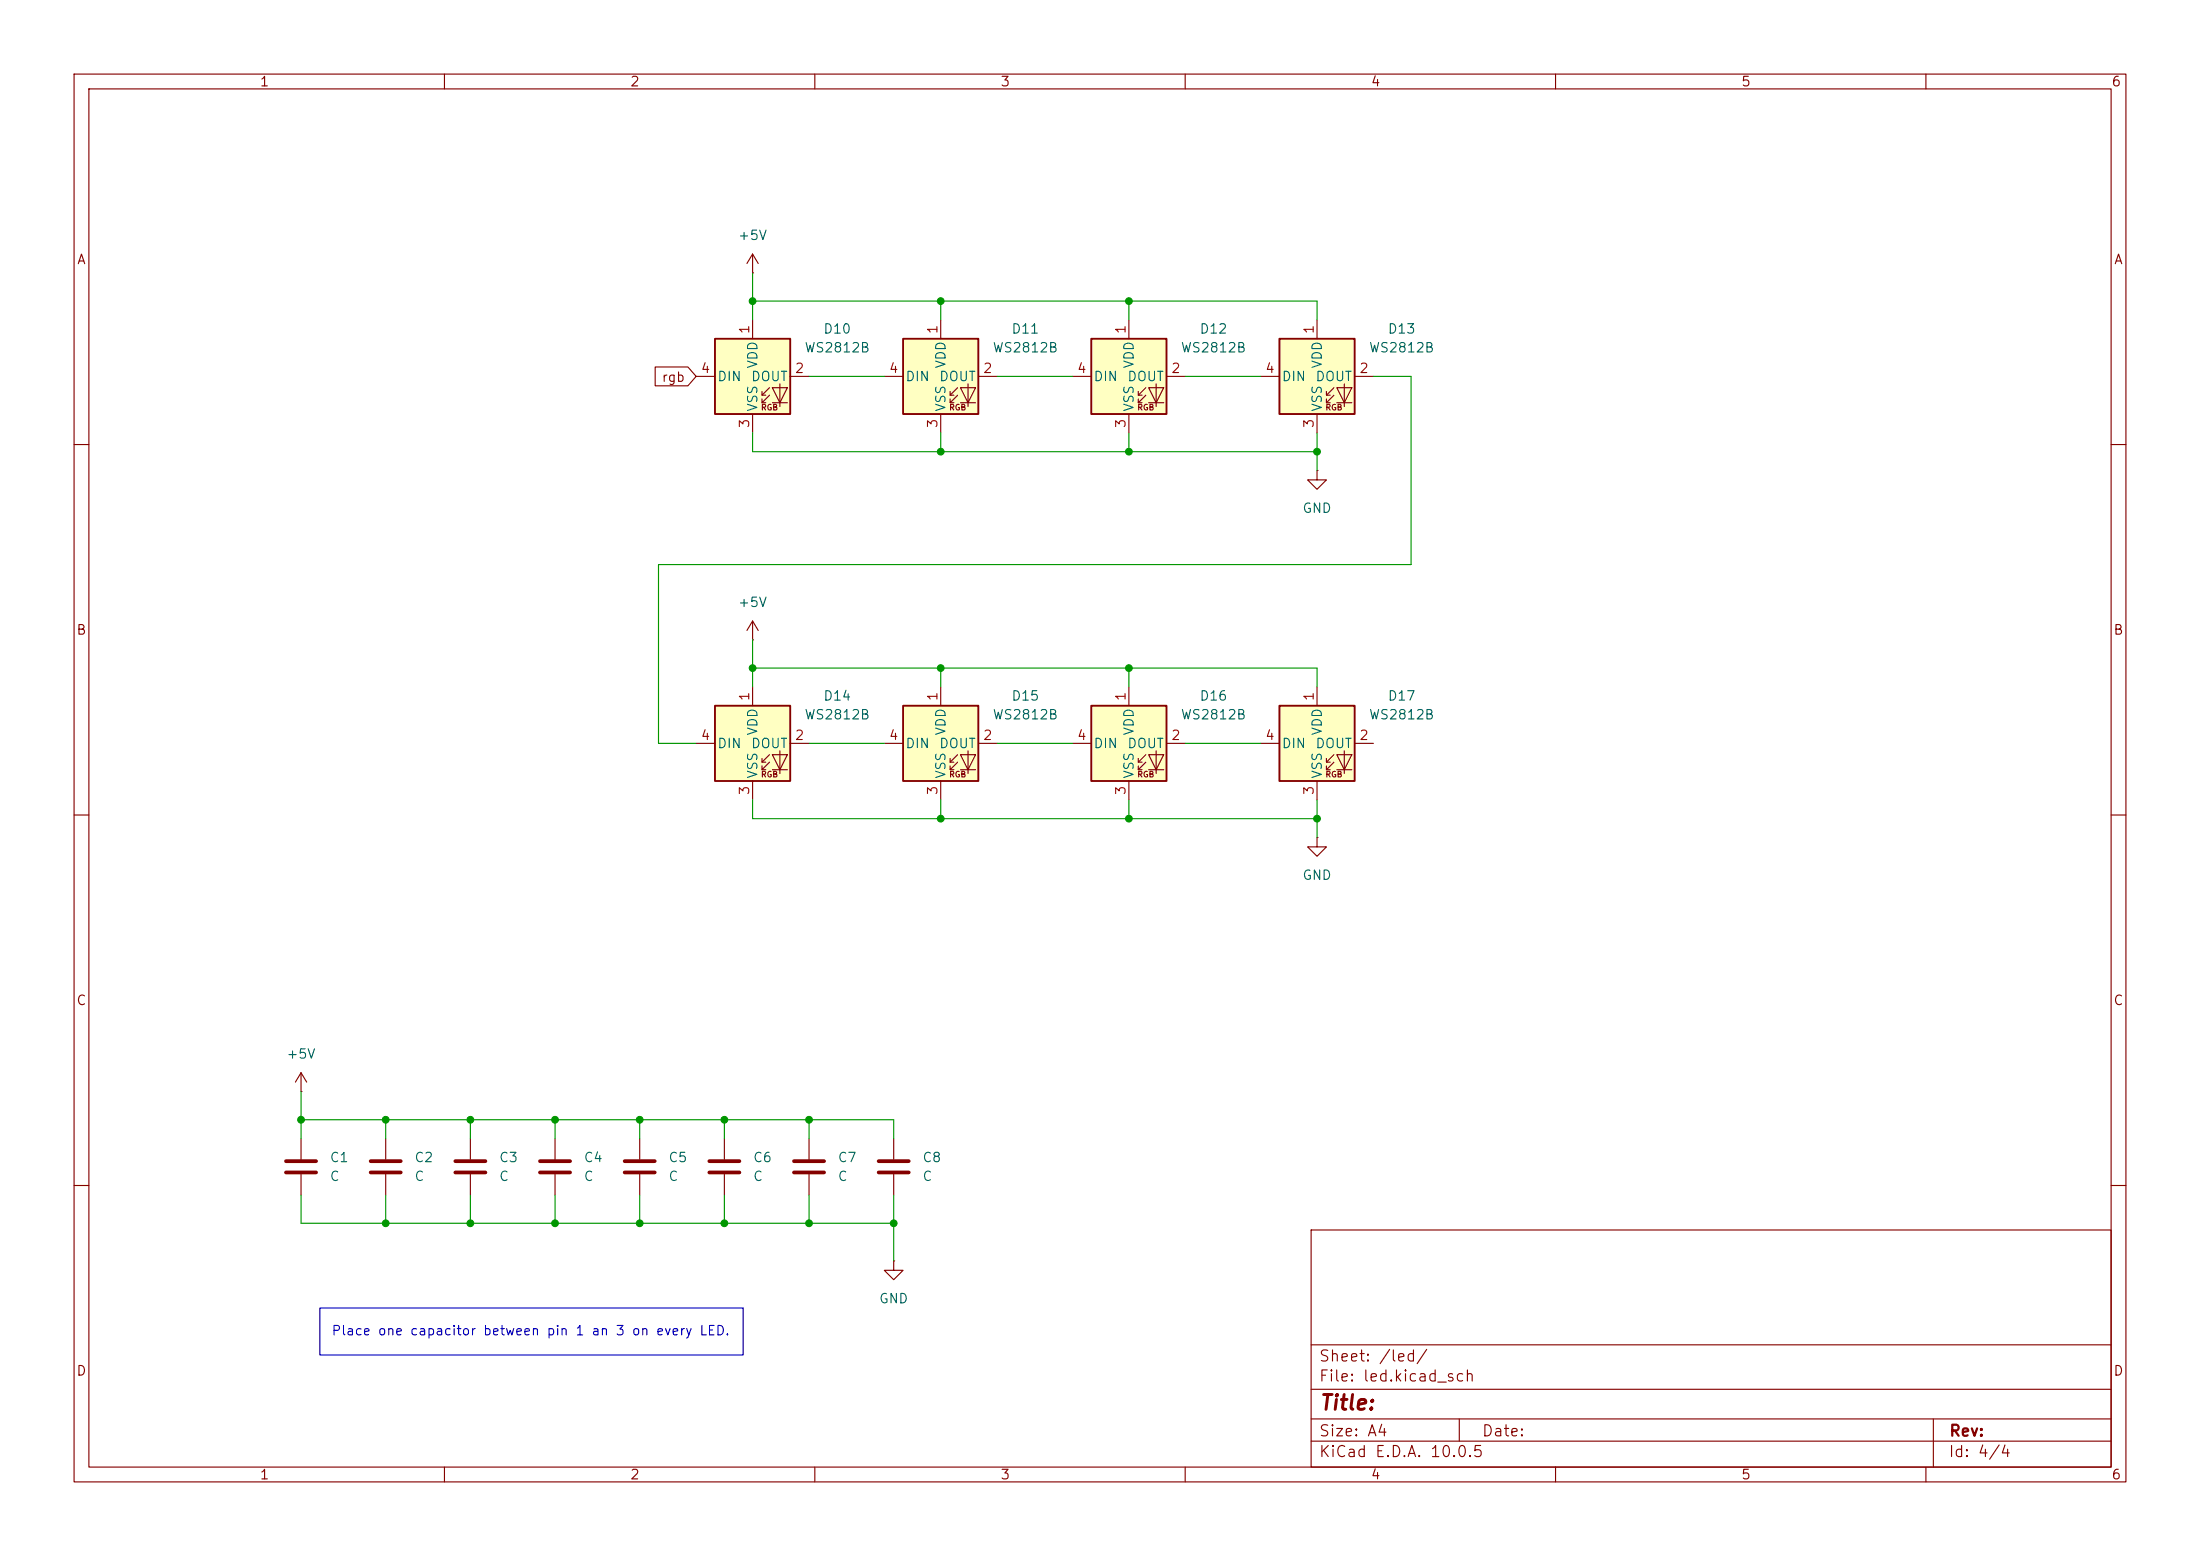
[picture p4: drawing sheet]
(kicad_sch
 (version 20260306)
 (generator "eeschema")
 (generator_version "10.0")
 (paper "A4")
 (lib_symbols
  (symbol "Device:C"
   (pin_numbers (hide yes))
   (pin_names
    (offset 0.254)) (exclude_from_sim no) (in_bom yes) (on_board yes)
   (in_pos_files yes)
   (duplicate_pin_numbers_are_jumpers no)
   (property "Reference" "C" (at 0.635 2.54 0) (show_name no) (do_not_autoplace no) (effects (font (size 1.27 1.27)) (justify left)))
   (property "Value" "C" (at 0.635 -2.54 0) (show_name no) (do_not_autoplace no) (effects (font (size 1.27 1.27)) (justify left)))
   (property "Footprint" "" (at 0.9652 -3.81 0) (show_name no) (do_not_autoplace no) (hide yes) (effects (font (size 1.27 1.27))))
   (property "Datasheet" "" (at 0 0 0) (show_name no) (do_not_autoplace no) (hide yes) (effects (font (size 1.27 1.27))))
   (property "Description" "Unpolarized capacitor" (at 0 0 0) (show_name no) (do_not_autoplace no) (hide yes) (effects (font (size 1.27 1.27))))
   (symbol "C_0_1"
    (polyline (pts (xy -2.032 0.762) (xy 2.032 0.762)) (stroke (width 0.508) (type default)) (fill (type none)))
    (polyline (pts (xy -2.032 -0.762) (xy 2.032 -0.762)) (stroke (width 0.508) (type default)) (fill (type none))))
   (symbol "C_1_1"
    (pin passive line (at 0 3.81 270) (length 2.794) (name "" (effects (font (size 1.27 1.27)))) (number "1" (effects (font (size 1.27 1.27)))))
    (pin passive line (at 0 -3.81 90) (length 2.794) (name "" (effects (font (size 1.27 1.27)))) (number "2" (effects (font (size 1.27 1.27))))))
   (embedded_fonts no))
  (symbol "LED:WS2812B"
   (pin_names
    (offset 0.254)) (exclude_from_sim no) (in_bom yes) (on_board yes)
   (in_pos_files yes)
   (duplicate_pin_numbers_are_jumpers no)
   (property "Reference" "D" (at 5.08 5.715 0) (show_name no) (do_not_autoplace no) (effects (font (size 1.27 1.27)) (justify right bottom)))
   (property "Value" "WS2812B" (at 1.27 -5.715 0) (show_name no) (do_not_autoplace no) (effects (font (size 1.27 1.27)) (justify left top)))
   (property "Footprint" "LED_SMD:LED_WS2812B_PLCC4_5.0x5.0mm_P3.2mm" (at 1.27 -7.62 0) (show_name no) (do_not_autoplace no) (hide yes) (effects (font (size 1.27 1.27)) (justify left top)))
   (property "Datasheet" "https://cdn-shop.adafruit.com/datasheets/WS2812B.pdf" (at 2.54 -9.525 0) (show_name no) (do_not_autoplace no) (hide yes) (effects (font (size 1.27 1.27)) (justify left top)))
   (property "Description" "RGB LED with integrated controller" (at 0 0 0) (show_name no) (do_not_autoplace no) (hide yes) (effects (font (size 1.27 1.27))))
   (symbol "WS2812B_0_0"
    (text "RGB" (at 2.286 -4.191 0) (effects (font (size 0.762 0.762)))))
   (symbol "WS2812B_0_1"
    (polyline (pts (xy 1.27 -2.54) (xy 1.778 -2.54)) (stroke (width 0) (type default)) (fill (type none)))
    (polyline (pts (xy 1.27 -3.556) (xy 1.778 -3.556)) (stroke (width 0) (type default)) (fill (type none)))
    (polyline (pts (xy 2.286 -1.524) (xy 1.27 -2.54) (xy 1.27 -2.032)) (stroke (width 0) (type default)) (fill (type none)))
    (polyline (pts (xy 2.286 -2.54) (xy 1.27 -3.556) (xy 1.27 -3.048)) (stroke (width 0) (type default)) (fill (type none)))
    (polyline (pts (xy 3.683 -1.016) (xy 3.683 -3.556) (xy 3.683 -4.064)) (stroke (width 0) (type default)) (fill (type none)))
    (polyline (pts (xy 4.699 -1.524) (xy 2.667 -1.524) (xy 3.683 -3.556) (xy 4.699 -1.524)) (stroke (width 0) (type default)) (fill (type none)))
    (polyline (pts (xy 4.699 -3.556) (xy 2.667 -3.556)) (stroke (width 0) (type default)) (fill (type none)))
    (rectangle (start 5.08 5.08) (end -5.08 -5.08) (stroke (width 0.254) (type default)) (fill (type background))))
   (symbol "WS2812B_1_1"
    (pin power_in line (at 0 7.62 270) (length 2.54) (name "VDD" (effects (font (size 1.27 1.27)))) (number "1" (effects (font (size 1.27 1.27)))))
    (pin output line (at 7.62 0 180) (length 2.54) (name "DOUT" (effects (font (size 1.27 1.27)))) (number "2" (effects (font (size 1.27 1.27)))))
    (pin power_in line (at 0 -7.62 90) (length 2.54) (name "VSS" (effects (font (size 1.27 1.27)))) (number "3" (effects (font (size 1.27 1.27)))))
    (pin input line (at -7.62 0 0) (length 2.54) (name "DIN" (effects (font (size 1.27 1.27)))) (number "4" (effects (font (size 1.27 1.27))))))
   (embedded_fonts no))
  (symbol "power:+5V"
   (power global)
   (pin_numbers (hide yes))
   (pin_names
    (offset 0) (hide yes)) (exclude_from_sim no) (in_bom yes) (on_board yes)
   (in_pos_files yes)
   (duplicate_pin_numbers_are_jumpers no)
   (property "Reference" "#PWR" (at 0 -3.81 0) (show_name no) (do_not_autoplace no) (hide yes) (effects (font (size 1.27 1.27))))
   (property "Value" "+5V" (at 0 3.556 0) (show_name no) (do_not_autoplace no) (effects (font (size 1.27 1.27))))
   (property "Footprint" "" (at 0 0 0) (show_name no) (do_not_autoplace no) (hide yes) (effects (font (size 1.27 1.27))))
   (property "Datasheet" "" (at 0 0 0) (show_name no) (do_not_autoplace no) (hide yes) (effects (font (size 1.27 1.27))))
   (property "Description" "Power symbol creates a global label with name \"+5V\"" (at 0 0 0) (show_name no) (do_not_autoplace no) (hide yes) (effects (font (size 1.27 1.27))))
   (symbol "+5V_0_1"
    (polyline (pts (xy -0.762 1.27) (xy 0 2.54)) (stroke (width 0) (type default)) (fill (type none)))
    (polyline (pts (xy 0 2.54) (xy 0.762 1.27)) (stroke (width 0) (type default)) (fill (type none)))
    (polyline (pts (xy 0 0) (xy 0 2.54)) (stroke (width 0) (type default)) (fill (type none))))
   (symbol "+5V_1_1"
    (pin power_in line (at 0 0 90) (length 0) (name "" (effects (font (size 1.27 1.27)))) (number "1" (effects (font (size 1.27 1.27))))))
   (embedded_fonts no))
  (symbol "power:GND"
   (power global)
   (pin_numbers (hide yes))
   (pin_names
    (offset 0) (hide yes)) (exclude_from_sim no) (in_bom yes) (on_board yes)
   (in_pos_files yes)
   (duplicate_pin_numbers_are_jumpers no)
   (property "Reference" "#PWR" (at 0 -6.35 0) (show_name no) (do_not_autoplace no) (hide yes) (effects (font (size 1.27 1.27))))
   (property "Value" "GND" (at 0 -3.81 0) (show_name no) (do_not_autoplace no) (effects (font (size 1.27 1.27))))
   (property "Footprint" "" (at 0 0 0) (show_name no) (do_not_autoplace no) (hide yes) (effects (font (size 1.27 1.27))))
   (property "Datasheet" "" (at 0 0 0) (show_name no) (do_not_autoplace no) (hide yes) (effects (font (size 1.27 1.27))))
   (property "Description" "Power symbol creates a global label with name \"GND\" , ground" (at 0 0 0) (show_name no) (do_not_autoplace no) (hide yes) (effects (font (size 1.27 1.27))))
   (symbol "GND_0_1"
    (polyline (pts (xy 0 0) (xy 0 -1.27) (xy 1.27 -1.27) (xy 0 -2.54) (xy -1.27 -1.27) (xy 0 -1.27)) (stroke (width 0) (type default)) (fill (type none))))
   (symbol "GND_1_1"
    (pin power_in line (at 0 0 270) (length 0) (name "" (effects (font (size 1.27 1.27)))) (number "1" (effects (font (size 1.27 1.27))))))
   (embedded_fonts no)))
 (rectangle
  (start 43.18 176.53)
  (end 100.33 182.88)
  (stroke (width 0) (type default))
  (fill (type none)))
 (text "Place one capacitor between pin 1 an 3 on every LED. "
  (exclude_from_sim no)
  (at 72.136 179.832 0)
  (effects (font (size 1.27 1.27))))
 (junction
  (at 120.65 165.1)
  (diameter 0)
  (color 0 0 0 0))
 (junction
  (at 74.93 165.1)
  (diameter 0)
  (color 0 0 0 0))
 (junction
  (at 127 110.49)
  (diameter 0)
  (color 0 0 0 0))
 (junction
  (at 152.4 60.96)
  (diameter 0)
  (color 0 0 0 0))
 (junction
  (at 63.5 151.13)
  (diameter 0)
  (color 0 0 0 0))
 (junction
  (at 152.4 110.49)
  (diameter 0)
  (color 0 0 0 0))
 (junction
  (at 101.6 90.17)
  (diameter 0)
  (color 0 0 0 0))
 (junction
  (at 63.5 165.1)
  (diameter 0)
  (color 0 0 0 0))
 (junction
  (at 97.79 151.13)
  (diameter 0)
  (color 0 0 0 0))
 (junction
  (at 40.64 151.13)
  (diameter 0)
  (color 0 0 0 0))
 (junction
  (at 109.22 165.1)
  (diameter 0)
  (color 0 0 0 0))
 (junction
  (at 127 60.96)
  (diameter 0)
  (color 0 0 0 0))
 (junction
  (at 152.4 40.64)
  (diameter 0)
  (color 0 0 0 0))
 (junction
  (at 101.6 40.64)
  (diameter 0)
  (color 0 0 0 0))
 (junction
  (at 86.36 165.1)
  (diameter 0)
  (color 0 0 0 0))
 (junction
  (at 109.22 151.13)
  (diameter 0)
  (color 0 0 0 0))
 (junction
  (at 127 90.17)
  (diameter 0)
  (color 0 0 0 0))
 (junction
  (at 86.36 151.13)
  (diameter 0)
  (color 0 0 0 0))
 (junction
  (at 152.4 90.17)
  (diameter 0)
  (color 0 0 0 0))
 (junction
  (at 52.07 165.1)
  (diameter 0)
  (color 0 0 0 0))
 (junction
  (at 177.8 110.49)
  (diameter 0)
  (color 0 0 0 0))
 (junction
  (at 177.8 60.96)
  (diameter 0)
  (color 0 0 0 0))
 (junction
  (at 127 40.64)
  (diameter 0)
  (color 0 0 0 0))
 (junction
  (at 74.93 151.13)
  (diameter 0)
  (color 0 0 0 0))
 (junction
  (at 52.07 151.13)
  (diameter 0)
  (color 0 0 0 0))
 (junction
  (at 97.79 165.1)
  (diameter 0)
  (color 0 0 0 0))
 (wire
  (pts (xy 40.64 165.1) (xy 40.64 161.29))
  (stroke (width 0) (type default)))
 (wire
  (pts (xy 127 90.17) (xy 101.6 90.17))
  (stroke (width 0) (type default)))
 (wire
  (pts (xy 120.65 165.1) (xy 120.65 170.18))
  (stroke (width 0) (type default)))
 (wire
  (pts (xy 177.8 40.64) (xy 177.8 43.18))
  (stroke (width 0) (type default)))
 (wire
  (pts (xy 101.6 60.96) (xy 101.6 58.42))
  (stroke (width 0) (type default)))
 (wire
  (pts (xy 109.22 50.8) (xy 119.38 50.8))
  (stroke (width 0) (type default)))
 (wire
  (pts (xy 134.62 50.8) (xy 144.78 50.8))
  (stroke (width 0) (type default)))
 (wire
  (pts (xy 52.07 165.1) (xy 40.64 165.1))
  (stroke (width 0) (type default)))
 (wire
  (pts (xy 185.42 50.8) (xy 190.5 50.8))
  (stroke (width 0) (type default)))
 (wire
  (pts (xy 63.5 165.1) (xy 63.5 161.29))
  (stroke (width 0) (type default)))
 (wire
  (pts (xy 101.6 110.49) (xy 101.6 107.95))
  (stroke (width 0) (type default)))
 (wire
  (pts (xy 152.4 60.96) (xy 127 60.96))
  (stroke (width 0) (type default)))
 (wire
  (pts (xy 52.07 151.13) (xy 63.5 151.13))
  (stroke (width 0) (type default)))
 (wire
  (pts (xy 101.6 90.17) (xy 101.6 92.71))
  (stroke (width 0) (type default)))
 (wire
  (pts (xy 101.6 40.64) (xy 101.6 43.18))
  (stroke (width 0) (type default)))
 (wire
  (pts (xy 152.4 40.64) (xy 152.4 43.18))
  (stroke (width 0) (type default)))
 (wire
  (pts (xy 127 60.96) (xy 127 58.42))
  (stroke (width 0) (type default)))
 (wire
  (pts (xy 74.93 165.1) (xy 74.93 161.29))
  (stroke (width 0) (type default)))
 (wire
  (pts (xy 152.4 90.17) (xy 127 90.17))
  (stroke (width 0) (type default)))
 (wire
  (pts (xy 63.5 151.13) (xy 63.5 153.67))
  (stroke (width 0) (type default)))
 (wire
  (pts (xy 109.22 151.13) (xy 109.22 153.67))
  (stroke (width 0) (type default)))
 (wire
  (pts (xy 109.22 165.1) (xy 120.65 165.1))
  (stroke (width 0) (type default)))
 (wire
  (pts (xy 127 110.49) (xy 101.6 110.49))
  (stroke (width 0) (type default)))
 (wire
  (pts (xy 160.02 100.33) (xy 170.18 100.33))
  (stroke (width 0) (type default)))
 (wire
  (pts (xy 86.36 151.13) (xy 86.36 153.67))
  (stroke (width 0) (type default)))
 (wire
  (pts (xy 120.65 151.13) (xy 120.65 153.67))
  (stroke (width 0) (type default)))
 (wire
  (pts (xy 127 60.96) (xy 101.6 60.96))
  (stroke (width 0) (type default)))
 (wire
  (pts (xy 127 92.71) (xy 127 90.17))
  (stroke (width 0) (type default)))
 (wire
  (pts (xy 40.64 151.13) (xy 52.07 151.13))
  (stroke (width 0) (type default)))
 (wire
  (pts (xy 86.36 165.1) (xy 86.36 161.29))
  (stroke (width 0) (type default)))
 (wire
  (pts (xy 177.8 60.96) (xy 152.4 60.96))
  (stroke (width 0) (type default)))
 (wire
  (pts (xy 97.79 165.1) (xy 86.36 165.1))
  (stroke (width 0) (type default)))
 (wire
  (pts (xy 152.4 60.96) (xy 152.4 58.42))
  (stroke (width 0) (type default)))
 (wire
  (pts (xy 134.62 100.33) (xy 144.78 100.33))
  (stroke (width 0) (type default)))
 (wire
  (pts (xy 190.5 50.8) (xy 190.5 76.2))
  (stroke (width 0) (type default)))
 (wire
  (pts (xy 74.93 165.1) (xy 63.5 165.1))
  (stroke (width 0) (type default)))
 (wire
  (pts (xy 109.22 151.13) (xy 120.65 151.13))
  (stroke (width 0) (type default)))
 (wire
  (pts (xy 109.22 100.33) (xy 119.38 100.33))
  (stroke (width 0) (type default)))
 (wire
  (pts (xy 152.4 110.49) (xy 127 110.49))
  (stroke (width 0) (type default)))
 (wire
  (pts (xy 40.64 151.13) (xy 40.64 153.67))
  (stroke (width 0) (type default)))
 (wire
  (pts (xy 88.9 100.33) (xy 93.98 100.33))
  (stroke (width 0) (type default)))
 (wire
  (pts (xy 127 40.64) (xy 152.4 40.64))
  (stroke (width 0) (type default)))
 (wire
  (pts (xy 63.5 151.13) (xy 74.93 151.13))
  (stroke (width 0) (type default)))
 (wire
  (pts (xy 127 110.49) (xy 127 107.95))
  (stroke (width 0) (type default)))
 (wire
  (pts (xy 177.8 58.42) (xy 177.8 60.96))
  (stroke (width 0) (type default)))
 (wire
  (pts (xy 86.36 165.1) (xy 74.93 165.1))
  (stroke (width 0) (type default)))
 (wire
  (pts (xy 97.79 151.13) (xy 97.79 153.67))
  (stroke (width 0) (type default)))
 (wire
  (pts (xy 120.65 161.29) (xy 120.65 165.1))
  (stroke (width 0) (type default)))
 (wire
  (pts (xy 40.64 147.32) (xy 40.64 151.13))
  (stroke (width 0) (type default)))
 (wire
  (pts (xy 101.6 40.64) (xy 127 40.64))
  (stroke (width 0) (type default)))
 (wire
  (pts (xy 190.5 76.2) (xy 88.9 76.2))
  (stroke (width 0) (type default)))
 (wire
  (pts (xy 97.79 165.1) (xy 97.79 161.29))
  (stroke (width 0) (type default)))
 (wire
  (pts (xy 177.8 110.49) (xy 152.4 110.49))
  (stroke (width 0) (type default)))
 (wire
  (pts (xy 177.8 110.49) (xy 177.8 113.03))
  (stroke (width 0) (type default)))
 (wire
  (pts (xy 63.5 165.1) (xy 52.07 165.1))
  (stroke (width 0) (type default)))
 (wire
  (pts (xy 152.4 110.49) (xy 152.4 107.95))
  (stroke (width 0) (type default)))
 (wire
  (pts (xy 177.8 92.71) (xy 177.8 90.17))
  (stroke (width 0) (type default)))
 (wire
  (pts (xy 101.6 86.36) (xy 101.6 90.17))
  (stroke (width 0) (type default)))
 (wire
  (pts (xy 177.8 90.17) (xy 152.4 90.17))
  (stroke (width 0) (type default)))
 (wire
  (pts (xy 152.4 40.64) (xy 177.8 40.64))
  (stroke (width 0) (type default)))
 (wire
  (pts (xy 177.8 107.95) (xy 177.8 110.49))
  (stroke (width 0) (type default)))
 (wire
  (pts (xy 177.8 60.96) (xy 177.8 63.5))
  (stroke (width 0) (type default)))
 (wire
  (pts (xy 109.22 165.1) (xy 97.79 165.1))
  (stroke (width 0) (type default)))
 (wire
  (pts (xy 101.6 36.83) (xy 101.6 40.64))
  (stroke (width 0) (type default)))
 (wire
  (pts (xy 86.36 151.13) (xy 97.79 151.13))
  (stroke (width 0) (type default)))
 (wire
  (pts (xy 74.93 151.13) (xy 86.36 151.13))
  (stroke (width 0) (type default)))
 (wire
  (pts (xy 52.07 151.13) (xy 52.07 153.67))
  (stroke (width 0) (type default)))
 (wire
  (pts (xy 152.4 92.71) (xy 152.4 90.17))
  (stroke (width 0) (type default)))
 (wire
  (pts (xy 109.22 161.29) (xy 109.22 165.1))
  (stroke (width 0) (type default)))
 (wire
  (pts (xy 160.02 50.8) (xy 170.18 50.8))
  (stroke (width 0) (type default)))
 (wire
  (pts (xy 97.79 151.13) (xy 109.22 151.13))
  (stroke (width 0) (type default)))
 (wire
  (pts (xy 127 40.64) (xy 127 43.18))
  (stroke (width 0) (type default)))
 (wire
  (pts (xy 52.07 165.1) (xy 52.07 161.29))
  (stroke (width 0) (type default)))
 (wire
  (pts (xy 88.9 76.2) (xy 88.9 100.33))
  (stroke (width 0) (type default)))
 (wire
  (pts (xy 74.93 151.13) (xy 74.93 153.67))
  (stroke (width 0) (type default)))
 (global_label "rgb"
  (shape input)
  (at 93.98 50.8 180)
  (fields_autoplaced yes)
  (effects (font (size 1.27 1.27)) (justify right))
  (property "Intersheetrefs" "${INTERSHEET_REFS}" (at 87.9106 50.8 0) (hide yes) (show_name no) (do_not_autoplace no) (effects (font (size 1.27 1.27)) (justify right))))
 (symbol
  (lib_id "LED:WS2812B")
  (at 127 50.8 0)
  (unit 1)
  (body_style 1)
  (exclude_from_sim no)
  (in_bom yes)
  (on_board yes)
  (in_pos_files yes)
  (dnp no)
  (fields_autoplaced yes)
  (property "Reference" "D11" (at 138.43 44.3798 0) (show_name no) (do_not_autoplace no) (effects (font (size 1.27 1.27))))
  (property "Value" "WS2812B" (at 138.43 46.9198 0) (show_name no) (do_not_autoplace no) (effects (font (size 1.27 1.27))))
  (property "Footprint" "LED_SMD:LED_WS2812B_PLCC4_5.0x5.0mm_P3.2mm" (at 128.27 58.42 0) (hide yes) (show_name no) (do_not_autoplace no) (effects (font (size 1.27 1.27)) (justify left top)))
  (property "Datasheet" "https://cdn-shop.adafruit.com/datasheets/WS2812B.pdf" (at 129.54 60.325 0) (hide yes) (show_name no) (do_not_autoplace no) (effects (font (size 1.27 1.27)) (justify left top)))
  (property "Description" "RGB LED with integrated controller" (at 127 50.8 0) (hide yes) (show_name no) (do_not_autoplace no) (effects (font (size 1.27 1.27))))
  (pin "4")
  (pin "3")
  (pin "1")
  (pin "2"))
 (symbol
  (lib_id "power:+5V")
  (at 40.64 147.32 0)
  (unit 1)
  (body_style 1)
  (exclude_from_sim no)
  (in_bom yes)
  (on_board yes)
  (in_pos_files yes)
  (dnp no)
  (fields_autoplaced yes)
  (property "Reference" "#PWR020" (at 40.64 151.13 0) (hide yes) (show_name no) (do_not_autoplace no) (effects (font (size 1.27 1.27))))
  (property "Value" "+5V" (at 40.64 142.24 0) (show_name no) (do_not_autoplace no) (effects (font (size 1.27 1.27))))
  (property "Footprint" "" (at 40.64 147.32 0) (hide yes) (show_name no) (do_not_autoplace no) (effects (font (size 1.27 1.27))))
  (property "Datasheet" "" (at 40.64 147.32 0) (hide yes) (show_name no) (do_not_autoplace no) (effects (font (size 1.27 1.27))))
  (property "Description" "Power symbol creates a global label with name \"+5V\"" (at 40.64 147.32 0) (hide yes) (show_name no) (do_not_autoplace no) (effects (font (size 1.27 1.27))))
  (pin "1"))
 (symbol
  (lib_id "Device:C")
  (at 52.07 157.48 0)
  (unit 1)
  (body_style 1)
  (exclude_from_sim no)
  (in_bom yes)
  (on_board yes)
  (in_pos_files yes)
  (dnp no)
  (fields_autoplaced yes)
  (property "Reference" "C2" (at 55.88 156.2099 0) (show_name no) (do_not_autoplace no) (effects (font (size 1.27 1.27)) (justify left)))
  (property "Value" "C" (at 55.88 158.7499 0) (show_name no) (do_not_autoplace no) (effects (font (size 1.27 1.27)) (justify left)))
  (property "Footprint" "Capacitor_SMD:C_0805_2012Metric_Pad1.18x1.45mm_HandSolder" (at 53.0352 161.29 0) (hide yes) (show_name no) (do_not_autoplace no) (effects (font (size 1.27 1.27))))
  (property "Datasheet" "" (at 52.07 157.48 0) (hide yes) (show_name no) (do_not_autoplace no) (effects (font (size 1.27 1.27))))
  (property "Description" "Unpolarized capacitor" (at 52.07 157.48 0) (hide yes) (show_name no) (do_not_autoplace no) (effects (font (size 1.27 1.27))))
  (pin "1")
  (pin "2"))
 (symbol
  (lib_id "power:GND")
  (at 177.8 63.5 0)
  (unit 1)
  (body_style 1)
  (exclude_from_sim no)
  (in_bom yes)
  (on_board yes)
  (in_pos_files yes)
  (dnp no)
  (fields_autoplaced yes)
  (property "Reference" "#PWR010" (at 177.8 69.85 0) (hide yes) (show_name no) (do_not_autoplace no) (effects (font (size 1.27 1.27))))
  (property "Value" "GND" (at 177.8 68.58 0) (show_name no) (do_not_autoplace no) (effects (font (size 1.27 1.27))))
  (property "Footprint" "" (at 177.8 63.5 0) (hide yes) (show_name no) (do_not_autoplace no) (effects (font (size 1.27 1.27))))
  (property "Datasheet" "" (at 177.8 63.5 0) (hide yes) (show_name no) (do_not_autoplace no) (effects (font (size 1.27 1.27))))
  (property "Description" "Power symbol creates a global label with name \"GND\" , ground" (at 177.8 63.5 0) (hide yes) (show_name no) (do_not_autoplace no) (effects (font (size 1.27 1.27))))
  (pin "1"))
 (symbol
  (lib_id "LED:WS2812B")
  (at 152.4 100.33 0)
  (unit 1)
  (body_style 1)
  (exclude_from_sim no)
  (in_bom yes)
  (on_board yes)
  (in_pos_files yes)
  (dnp no)
  (fields_autoplaced yes)
  (property "Reference" "D16" (at 163.83 93.9098 0) (show_name no) (do_not_autoplace no) (effects (font (size 1.27 1.27))))
  (property "Value" "WS2812B" (at 163.83 96.4498 0) (show_name no) (do_not_autoplace no) (effects (font (size 1.27 1.27))))
  (property "Footprint" "LED_SMD:LED_WS2812B_PLCC4_5.0x5.0mm_P3.2mm" (at 153.67 107.95 0) (hide yes) (show_name no) (do_not_autoplace no) (effects (font (size 1.27 1.27)) (justify left top)))
  (property "Datasheet" "https://cdn-shop.adafruit.com/datasheets/WS2812B.pdf" (at 154.94 109.855 0) (hide yes) (show_name no) (do_not_autoplace no) (effects (font (size 1.27 1.27)) (justify left top)))
  (property "Description" "RGB LED with integrated controller" (at 152.4 100.33 0) (hide yes) (show_name no) (do_not_autoplace no) (effects (font (size 1.27 1.27))))
  (pin "4")
  (pin "3")
  (pin "1")
  (pin "2"))
 (symbol
  (lib_id "LED:WS2812B")
  (at 177.8 100.33 0)
  (unit 1)
  (body_style 1)
  (exclude_from_sim no)
  (in_bom yes)
  (on_board yes)
  (in_pos_files yes)
  (dnp no)
  (fields_autoplaced yes)
  (property "Reference" "D17" (at 189.23 93.9098 0) (show_name no) (do_not_autoplace no) (effects (font (size 1.27 1.27))))
  (property "Value" "WS2812B" (at 189.23 96.4498 0) (show_name no) (do_not_autoplace no) (effects (font (size 1.27 1.27))))
  (property "Footprint" "LED_SMD:LED_WS2812B_PLCC4_5.0x5.0mm_P3.2mm" (at 179.07 107.95 0) (hide yes) (show_name no) (do_not_autoplace no) (effects (font (size 1.27 1.27)) (justify left top)))
  (property "Datasheet" "https://cdn-shop.adafruit.com/datasheets/WS2812B.pdf" (at 180.34 109.855 0) (hide yes) (show_name no) (do_not_autoplace no) (effects (font (size 1.27 1.27)) (justify left top)))
  (property "Description" "RGB LED with integrated controller" (at 177.8 100.33 0) (hide yes) (show_name no) (do_not_autoplace no) (effects (font (size 1.27 1.27))))
  (pin "4")
  (pin "3")
  (pin "1")
  (pin "2"))
 (symbol
  (lib_id "Device:C")
  (at 97.79 157.48 0)
  (unit 1)
  (body_style 1)
  (exclude_from_sim no)
  (in_bom yes)
  (on_board yes)
  (in_pos_files yes)
  (dnp no)
  (fields_autoplaced yes)
  (property "Reference" "C6" (at 101.6 156.2099 0) (show_name no) (do_not_autoplace no) (effects (font (size 1.27 1.27)) (justify left)))
  (property "Value" "C" (at 101.6 158.7499 0) (show_name no) (do_not_autoplace no) (effects (font (size 1.27 1.27)) (justify left)))
  (property "Footprint" "Capacitor_SMD:C_0805_2012Metric_Pad1.18x1.45mm_HandSolder" (at 98.7552 161.29 0) (hide yes) (show_name no) (do_not_autoplace no) (effects (font (size 1.27 1.27))))
  (property "Datasheet" "" (at 97.79 157.48 0) (hide yes) (show_name no) (do_not_autoplace no) (effects (font (size 1.27 1.27))))
  (property "Description" "Unpolarized capacitor" (at 97.79 157.48 0) (hide yes) (show_name no) (do_not_autoplace no) (effects (font (size 1.27 1.27))))
  (pin "1")
  (pin "2"))
 (symbol
  (lib_id "Device:C")
  (at 109.22 157.48 0)
  (unit 1)
  (body_style 1)
  (exclude_from_sim no)
  (in_bom yes)
  (on_board yes)
  (in_pos_files yes)
  (dnp no)
  (fields_autoplaced yes)
  (property "Reference" "C7" (at 113.03 156.2099 0) (show_name no) (do_not_autoplace no) (effects (font (size 1.27 1.27)) (justify left)))
  (property "Value" "C" (at 113.03 158.7499 0) (show_name no) (do_not_autoplace no) (effects (font (size 1.27 1.27)) (justify left)))
  (property "Footprint" "Capacitor_SMD:C_0805_2012Metric_Pad1.18x1.45mm_HandSolder" (at 110.1852 161.29 0) (hide yes) (show_name no) (do_not_autoplace no) (effects (font (size 1.27 1.27))))
  (property "Datasheet" "" (at 109.22 157.48 0) (hide yes) (show_name no) (do_not_autoplace no) (effects (font (size 1.27 1.27))))
  (property "Description" "Unpolarized capacitor" (at 109.22 157.48 0) (hide yes) (show_name no) (do_not_autoplace no) (effects (font (size 1.27 1.27))))
  (pin "1")
  (pin "2"))
 (symbol
  (lib_id "Device:C")
  (at 40.64 157.48 0)
  (unit 1)
  (body_style 1)
  (exclude_from_sim no)
  (in_bom yes)
  (on_board yes)
  (in_pos_files yes)
  (dnp no)
  (fields_autoplaced yes)
  (property "Reference" "C1" (at 44.45 156.2099 0) (show_name no) (do_not_autoplace no) (effects (font (size 1.27 1.27)) (justify left)))
  (property "Value" "C" (at 44.45 158.7499 0) (show_name no) (do_not_autoplace no) (effects (font (size 1.27 1.27)) (justify left)))
  (property "Footprint" "Capacitor_SMD:C_0805_2012Metric_Pad1.18x1.45mm_HandSolder" (at 41.6052 161.29 0) (hide yes) (show_name no) (do_not_autoplace no) (effects (font (size 1.27 1.27))))
  (property "Datasheet" "" (at 40.64 157.48 0) (hide yes) (show_name no) (do_not_autoplace no) (effects (font (size 1.27 1.27))))
  (property "Description" "Unpolarized capacitor" (at 40.64 157.48 0) (hide yes) (show_name no) (do_not_autoplace no) (effects (font (size 1.27 1.27))))
  (pin "1")
  (pin "2"))
 (symbol
  (lib_id "Device:C")
  (at 120.65 157.48 0)
  (unit 1)
  (body_style 1)
  (exclude_from_sim no)
  (in_bom yes)
  (on_board yes)
  (in_pos_files yes)
  (dnp no)
  (fields_autoplaced yes)
  (property "Reference" "C8" (at 124.46 156.2099 0) (show_name no) (do_not_autoplace no) (effects (font (size 1.27 1.27)) (justify left)))
  (property "Value" "C" (at 124.46 158.7499 0) (show_name no) (do_not_autoplace no) (effects (font (size 1.27 1.27)) (justify left)))
  (property "Footprint" "Capacitor_SMD:C_0805_2012Metric_Pad1.18x1.45mm_HandSolder" (at 121.6152 161.29 0) (hide yes) (show_name no) (do_not_autoplace no) (effects (font (size 1.27 1.27))))
  (property "Datasheet" "" (at 120.65 157.48 0) (hide yes) (show_name no) (do_not_autoplace no) (effects (font (size 1.27 1.27))))
  (property "Description" "Unpolarized capacitor" (at 120.65 157.48 0) (hide yes) (show_name no) (do_not_autoplace no) (effects (font (size 1.27 1.27))))
  (pin "1")
  (pin "2"))
 (symbol
  (lib_id "LED:WS2812B")
  (at 101.6 50.8 0)
  (unit 1)
  (body_style 1)
  (exclude_from_sim no)
  (in_bom yes)
  (on_board yes)
  (in_pos_files yes)
  (dnp no)
  (fields_autoplaced yes)
  (property "Reference" "D10" (at 113.03 44.3798 0) (show_name no) (do_not_autoplace no) (effects (font (size 1.27 1.27))))
  (property "Value" "WS2812B" (at 113.03 46.9198 0) (show_name no) (do_not_autoplace no) (effects (font (size 1.27 1.27))))
  (property "Footprint" "LED_SMD:LED_WS2812B_PLCC4_5.0x5.0mm_P3.2mm" (at 102.87 58.42 0) (hide yes) (show_name no) (do_not_autoplace no) (effects (font (size 1.27 1.27)) (justify left top)))
  (property "Datasheet" "https://cdn-shop.adafruit.com/datasheets/WS2812B.pdf" (at 104.14 60.325 0) (hide yes) (show_name no) (do_not_autoplace no) (effects (font (size 1.27 1.27)) (justify left top)))
  (property "Description" "RGB LED with integrated controller" (at 101.6 50.8 0) (hide yes) (show_name no) (do_not_autoplace no) (effects (font (size 1.27 1.27))))
  (pin "4")
  (pin "3")
  (pin "1")
  (pin "2"))
 (symbol
  (lib_id "Device:C")
  (at 63.5 157.48 0)
  (unit 1)
  (body_style 1)
  (exclude_from_sim no)
  (in_bom yes)
  (on_board yes)
  (in_pos_files yes)
  (dnp no)
  (fields_autoplaced yes)
  (property "Reference" "C3" (at 67.31 156.2099 0) (show_name no) (do_not_autoplace no) (effects (font (size 1.27 1.27)) (justify left)))
  (property "Value" "C" (at 67.31 158.7499 0) (show_name no) (do_not_autoplace no) (effects (font (size 1.27 1.27)) (justify left)))
  (property "Footprint" "Capacitor_SMD:C_0805_2012Metric_Pad1.18x1.45mm_HandSolder" (at 64.4652 161.29 0) (hide yes) (show_name no) (do_not_autoplace no) (effects (font (size 1.27 1.27))))
  (property "Datasheet" "" (at 63.5 157.48 0) (hide yes) (show_name no) (do_not_autoplace no) (effects (font (size 1.27 1.27))))
  (property "Description" "Unpolarized capacitor" (at 63.5 157.48 0) (hide yes) (show_name no) (do_not_autoplace no) (effects (font (size 1.27 1.27))))
  (pin "1")
  (pin "2"))
 (symbol
  (lib_id "LED:WS2812B")
  (at 152.4 50.8 0)
  (unit 1)
  (body_style 1)
  (exclude_from_sim no)
  (in_bom yes)
  (on_board yes)
  (in_pos_files yes)
  (dnp no)
  (fields_autoplaced yes)
  (property "Reference" "D12" (at 163.83 44.3798 0) (show_name no) (do_not_autoplace no) (effects (font (size 1.27 1.27))))
  (property "Value" "WS2812B" (at 163.83 46.9198 0) (show_name no) (do_not_autoplace no) (effects (font (size 1.27 1.27))))
  (property "Footprint" "LED_SMD:LED_WS2812B_PLCC4_5.0x5.0mm_P3.2mm" (at 153.67 58.42 0) (hide yes) (show_name no) (do_not_autoplace no) (effects (font (size 1.27 1.27)) (justify left top)))
  (property "Datasheet" "https://cdn-shop.adafruit.com/datasheets/WS2812B.pdf" (at 154.94 60.325 0) (hide yes) (show_name no) (do_not_autoplace no) (effects (font (size 1.27 1.27)) (justify left top)))
  (property "Description" "RGB LED with integrated controller" (at 152.4 50.8 0) (hide yes) (show_name no) (do_not_autoplace no) (effects (font (size 1.27 1.27))))
  (pin "4")
  (pin "3")
  (pin "1")
  (pin "2"))
 (symbol
  (lib_id "LED:WS2812B")
  (at 101.6 100.33 0)
  (unit 1)
  (body_style 1)
  (exclude_from_sim no)
  (in_bom yes)
  (on_board yes)
  (in_pos_files yes)
  (dnp no)
  (fields_autoplaced yes)
  (property "Reference" "D14" (at 113.03 93.9098 0) (show_name no) (do_not_autoplace no) (effects (font (size 1.27 1.27))))
  (property "Value" "WS2812B" (at 113.03 96.4498 0) (show_name no) (do_not_autoplace no) (effects (font (size 1.27 1.27))))
  (property "Footprint" "LED_SMD:LED_WS2812B_PLCC4_5.0x5.0mm_P3.2mm" (at 102.87 107.95 0) (hide yes) (show_name no) (do_not_autoplace no) (effects (font (size 1.27 1.27)) (justify left top)))
  (property "Datasheet" "https://cdn-shop.adafruit.com/datasheets/WS2812B.pdf" (at 104.14 109.855 0) (hide yes) (show_name no) (do_not_autoplace no) (effects (font (size 1.27 1.27)) (justify left top)))
  (property "Description" "RGB LED with integrated controller" (at 101.6 100.33 0) (hide yes) (show_name no) (do_not_autoplace no) (effects (font (size 1.27 1.27))))
  (pin "4")
  (pin "3")
  (pin "1")
  (pin "2"))
 (symbol
  (lib_id "power:GND")
  (at 177.8 113.03 0)
  (unit 1)
  (body_style 1)
  (exclude_from_sim no)
  (in_bom yes)
  (on_board yes)
  (in_pos_files yes)
  (dnp no)
  (fields_autoplaced yes)
  (property "Reference" "#PWR018" (at 177.8 119.38 0) (hide yes) (show_name no) (do_not_autoplace no) (effects (font (size 1.27 1.27))))
  (property "Value" "GND" (at 177.8 118.11 0) (show_name no) (do_not_autoplace no) (effects (font (size 1.27 1.27))))
  (property "Footprint" "" (at 177.8 113.03 0) (hide yes) (show_name no) (do_not_autoplace no) (effects (font (size 1.27 1.27))))
  (property "Datasheet" "" (at 177.8 113.03 0) (hide yes) (show_name no) (do_not_autoplace no) (effects (font (size 1.27 1.27))))
  (property "Description" "Power symbol creates a global label with name \"GND\" , ground" (at 177.8 113.03 0) (hide yes) (show_name no) (do_not_autoplace no) (effects (font (size 1.27 1.27))))
  (pin "1"))
 (symbol
  (lib_id "LED:WS2812B")
  (at 177.8 50.8 0)
  (unit 1)
  (body_style 1)
  (exclude_from_sim no)
  (in_bom yes)
  (on_board yes)
  (in_pos_files yes)
  (dnp no)
  (fields_autoplaced yes)
  (property "Reference" "D13" (at 189.23 44.3798 0) (show_name no) (do_not_autoplace no) (effects (font (size 1.27 1.27))))
  (property "Value" "WS2812B" (at 189.23 46.9198 0) (show_name no) (do_not_autoplace no) (effects (font (size 1.27 1.27))))
  (property "Footprint" "LED_SMD:LED_WS2812B_PLCC4_5.0x5.0mm_P3.2mm" (at 179.07 58.42 0) (hide yes) (show_name no) (do_not_autoplace no) (effects (font (size 1.27 1.27)) (justify left top)))
  (property "Datasheet" "https://cdn-shop.adafruit.com/datasheets/WS2812B.pdf" (at 180.34 60.325 0) (hide yes) (show_name no) (do_not_autoplace no) (effects (font (size 1.27 1.27)) (justify left top)))
  (property "Description" "RGB LED with integrated controller" (at 177.8 50.8 0) (hide yes) (show_name no) (do_not_autoplace no) (effects (font (size 1.27 1.27))))
  (pin "4")
  (pin "3")
  (pin "1")
  (pin "2"))
 (symbol
  (lib_id "power:+5V")
  (at 101.6 36.83 0)
  (unit 1)
  (body_style 1)
  (exclude_from_sim no)
  (in_bom yes)
  (on_board yes)
  (in_pos_files yes)
  (dnp no)
  (fields_autoplaced yes)
  (property "Reference" "#PWR04" (at 101.6 40.64 0) (hide yes) (show_name no) (do_not_autoplace no) (effects (font (size 1.27 1.27))))
  (property "Value" "+5V" (at 101.6 31.75 0) (show_name no) (do_not_autoplace no) (effects (font (size 1.27 1.27))))
  (property "Footprint" "" (at 101.6 36.83 0) (hide yes) (show_name no) (do_not_autoplace no) (effects (font (size 1.27 1.27))))
  (property "Datasheet" "" (at 101.6 36.83 0) (hide yes) (show_name no) (do_not_autoplace no) (effects (font (size 1.27 1.27))))
  (property "Description" "Power symbol creates a global label with name \"+5V\"" (at 101.6 36.83 0) (hide yes) (show_name no) (do_not_autoplace no) (effects (font (size 1.27 1.27))))
  (pin "1"))
 (symbol
  (lib_id "Device:C")
  (at 74.93 157.48 0)
  (unit 1)
  (body_style 1)
  (exclude_from_sim no)
  (in_bom yes)
  (on_board yes)
  (in_pos_files yes)
  (dnp no)
  (fields_autoplaced yes)
  (property "Reference" "C4" (at 78.74 156.2099 0) (show_name no) (do_not_autoplace no) (effects (font (size 1.27 1.27)) (justify left)))
  (property "Value" "C" (at 78.74 158.7499 0) (show_name no) (do_not_autoplace no) (effects (font (size 1.27 1.27)) (justify left)))
  (property "Footprint" "Capacitor_SMD:C_0805_2012Metric_Pad1.18x1.45mm_HandSolder" (at 75.8952 161.29 0) (hide yes) (show_name no) (do_not_autoplace no) (effects (font (size 1.27 1.27))))
  (property "Datasheet" "" (at 74.93 157.48 0) (hide yes) (show_name no) (do_not_autoplace no) (effects (font (size 1.27 1.27))))
  (property "Description" "Unpolarized capacitor" (at 74.93 157.48 0) (hide yes) (show_name no) (do_not_autoplace no) (effects (font (size 1.27 1.27))))
  (pin "1")
  (pin "2"))
 (symbol
  (lib_id "Device:C")
  (at 86.36 157.48 0)
  (unit 1)
  (body_style 1)
  (exclude_from_sim no)
  (in_bom yes)
  (on_board yes)
  (in_pos_files yes)
  (dnp no)
  (fields_autoplaced yes)
  (property "Reference" "C5" (at 90.17 156.2099 0) (show_name no) (do_not_autoplace no) (effects (font (size 1.27 1.27)) (justify left)))
  (property "Value" "C" (at 90.17 158.7499 0) (show_name no) (do_not_autoplace no) (effects (font (size 1.27 1.27)) (justify left)))
  (property "Footprint" "Capacitor_SMD:C_0805_2012Metric_Pad1.18x1.45mm_HandSolder" (at 87.3252 161.29 0) (hide yes) (show_name no) (do_not_autoplace no) (effects (font (size 1.27 1.27))))
  (property "Datasheet" "" (at 86.36 157.48 0) (hide yes) (show_name no) (do_not_autoplace no) (effects (font (size 1.27 1.27))))
  (property "Description" "Unpolarized capacitor" (at 86.36 157.48 0) (hide yes) (show_name no) (do_not_autoplace no) (effects (font (size 1.27 1.27))))
  (pin "1")
  (pin "2"))
 (symbol
  (lib_id "power:GND")
  (at 120.65 170.18 0)
  (unit 1)
  (body_style 1)
  (exclude_from_sim no)
  (in_bom yes)
  (on_board yes)
  (in_pos_files yes)
  (dnp no)
  (fields_autoplaced yes)
  (property "Reference" "#PWR019" (at 120.65 176.53 0) (hide yes) (show_name no) (do_not_autoplace no) (effects (font (size 1.27 1.27))))
  (property "Value" "GND" (at 120.65 175.26 0) (show_name no) (do_not_autoplace no) (effects (font (size 1.27 1.27))))
  (property "Footprint" "" (at 120.65 170.18 0) (hide yes) (show_name no) (do_not_autoplace no) (effects (font (size 1.27 1.27))))
  (property "Datasheet" "" (at 120.65 170.18 0) (hide yes) (show_name no) (do_not_autoplace no) (effects (font (size 1.27 1.27))))
  (property "Description" "Power symbol creates a global label with name \"GND\" , ground" (at 120.65 170.18 0) (hide yes) (show_name no) (do_not_autoplace no) (effects (font (size 1.27 1.27))))
  (pin "1"))
 (symbol
  (lib_id "LED:WS2812B")
  (at 127 100.33 0)
  (unit 1)
  (body_style 1)
  (exclude_from_sim no)
  (in_bom yes)
  (on_board yes)
  (in_pos_files yes)
  (dnp no)
  (fields_autoplaced yes)
  (property "Reference" "D15" (at 138.43 93.9098 0) (show_name no) (do_not_autoplace no) (effects (font (size 1.27 1.27))))
  (property "Value" "WS2812B" (at 138.43 96.4498 0) (show_name no) (do_not_autoplace no) (effects (font (size 1.27 1.27))))
  (property "Footprint" "LED_SMD:LED_WS2812B_PLCC4_5.0x5.0mm_P3.2mm" (at 128.27 107.95 0) (hide yes) (show_name no) (do_not_autoplace no) (effects (font (size 1.27 1.27)) (justify left top)))
  (property "Datasheet" "https://cdn-shop.adafruit.com/datasheets/WS2812B.pdf" (at 129.54 109.855 0) (hide yes) (show_name no) (do_not_autoplace no) (effects (font (size 1.27 1.27)) (justify left top)))
  (property "Description" "RGB LED with integrated controller" (at 127 100.33 0) (hide yes) (show_name no) (do_not_autoplace no) (effects (font (size 1.27 1.27))))
  (pin "4")
  (pin "3")
  (pin "1")
  (pin "2"))
 (symbol
  (lib_id "power:+5V")
  (at 101.6 86.36 0)
  (unit 1)
  (body_style 1)
  (exclude_from_sim no)
  (in_bom yes)
  (on_board yes)
  (in_pos_files yes)
  (dnp no)
  (fields_autoplaced yes)
  (property "Reference" "#PWR011" (at 101.6 90.17 0) (hide yes) (show_name no) (do_not_autoplace no) (effects (font (size 1.27 1.27))))
  (property "Value" "+5V" (at 101.6 81.28 0) (show_name no) (do_not_autoplace no) (effects (font (size 1.27 1.27))))
  (property "Footprint" "" (at 101.6 86.36 0) (hide yes) (show_name no) (do_not_autoplace no) (effects (font (size 1.27 1.27))))
  (property "Datasheet" "" (at 101.6 86.36 0) (hide yes) (show_name no) (do_not_autoplace no) (effects (font (size 1.27 1.27))))
  (property "Description" "Power symbol creates a global label with name \"+5V\"" (at 101.6 86.36 0) (hide yes) (show_name no) (do_not_autoplace no) (effects (font (size 1.27 1.27))))
  (pin "1")))
